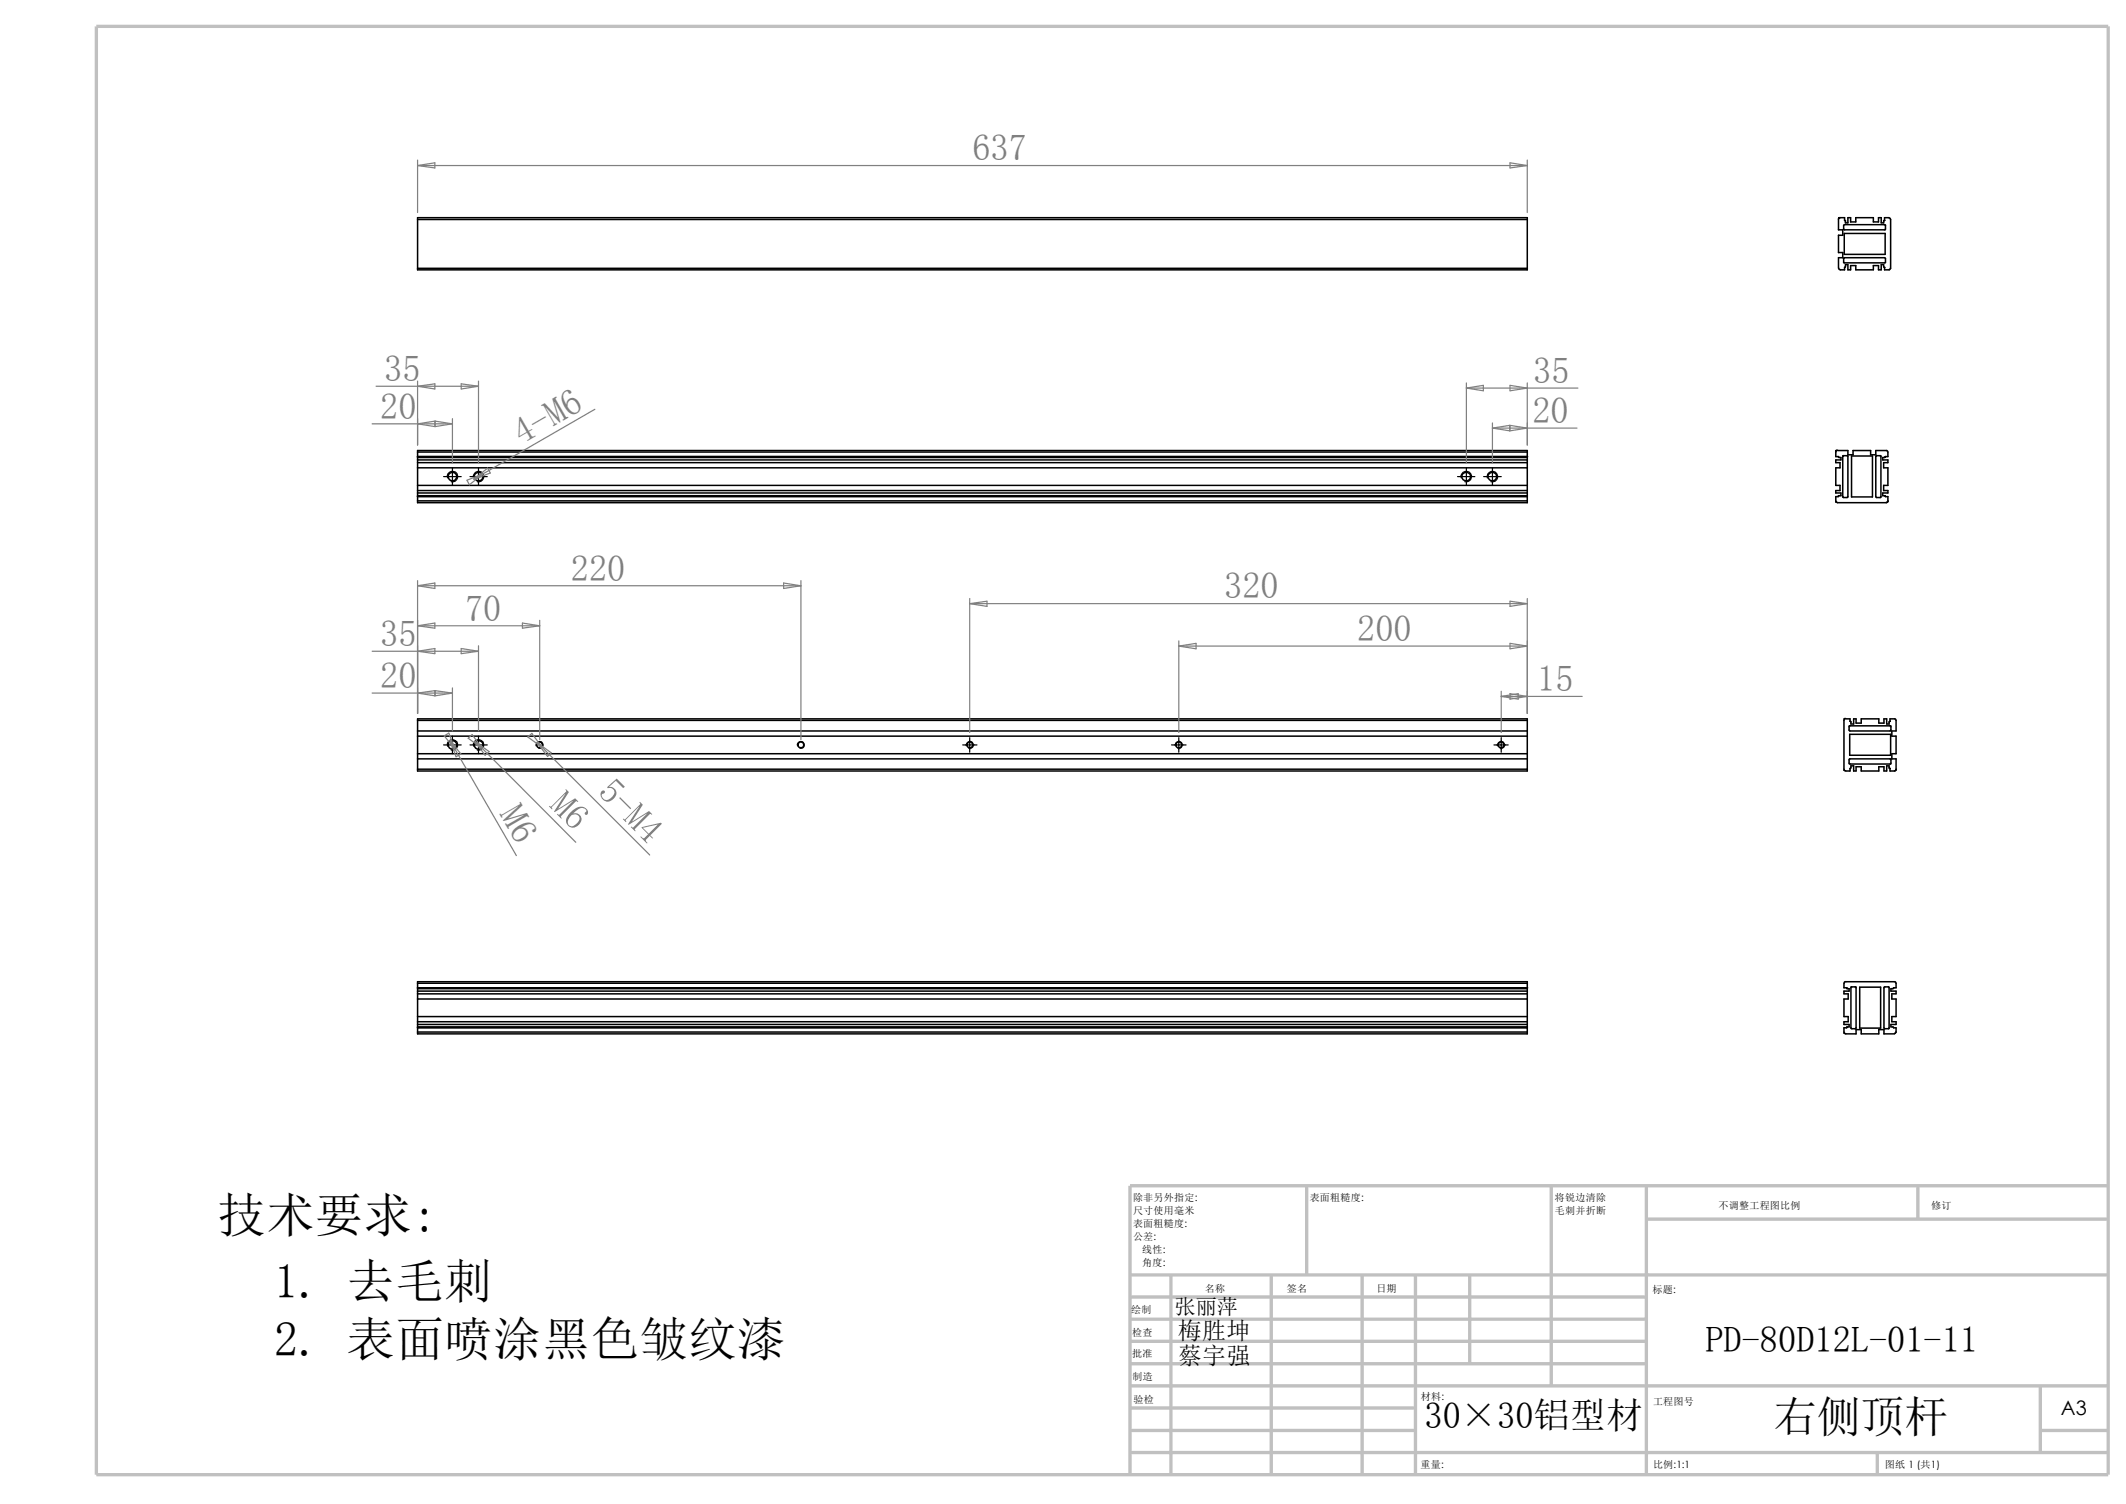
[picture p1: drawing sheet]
<svg xmlns="http://www.w3.org/2000/svg" width="297mm" height="210mm" viewBox="0 0 297 210" stroke-linecap="round" stroke-linejoin="round" font-family="sans-serif">
<g fill="none" stroke="#c0c0c0" stroke-width=".47">
<path d="M13.5 3.7h281v202.2h-281zM157.9 178h136.6M163.6 178v27.9M177.6 178v27.9M182.5 165.6v12.4M190.3 178v27.9M197.7 178v27.9M205.3 178v12.4M216.7 165.6v27.9M230 165.6v40.3M230 170.2h64.5M267.9 165.6v4.6"/>
<path d="M294.5 165.6h-136.6v40.3M157.9 190.4h72.1M157.9 187.3h72.1M157.9 184.2h72.1M157.9 181.1h72.1M157.9 199.7h39.8M157.9 196.6h39.8M157.9 193.5h136.6M285 199.7h9.5M285 193.5v9.3M157.9 202.8h136.6M262.3 202.8v3.1"/>
</g>
<g fill="none" stroke="#000" stroke-width=".21">
<path d="M58.3 30.6v-.2h155.1v.2M58.3 37.5v.2h155.1v-.2M58.3 30.6h155.1M58.3 37.5h155.1M58.3 30.6v6.9M213.4 30.6v6.9M257.6 31.5v-.1h5.7h.1v.6l-5.8 .1zM257.6 36h5.7l.1 .1v.6h-5.8zM257.6 32.6h5.8v2.9h-5.8zM263.3 37.3h-.2v-.3h-.3v.7h-.4v-.6h-.7v.6h-2.5v-.6h-.7v.6h-.4v-.7h-.3l-.1 .7h-.6l-.2-.2M263.3 30.8h-.2v.3h-.3v-.7h-.4v.6h-.7v-.6h-2.5v.6h-.7v-.6h-.4v.7h-.3l-.1-.7h-.8l-.1 .1v1.6h.6v.8h-.6v2.4h.6v.7h-.6v1.5M263.3 37.3h.1"/>
<path d="M263.3 30.8h.1M263.9 30.4l.2 .2v6.9l-.2 .2h-.6v-.4M263.9 30.4h-.6v.4M58.3 63.1v-.2h155.1v.2M58.3 69.9v.3h155.1v-.3M58.3 63.8v.1M58.3 69.2v.1M58.3 63.1v.7M58.3 63.9v5.3M58.3 69.3v.6M58.3 63.1h155.1M58.3 63.8h155.1"/>
<path d="M58.3 64.2h155.1M58.3 64.6h155.1M58.3 65.3h155.1M58.3 67.8h155.1M58.3 68.8h155.1M58.3 68.5h155.1M58.3 69.9h155.1M58.3 69.3h155.1M58.3 63.9h155.1M58.3 69.2h155.1M213.4 63.1v.8M213.4 69.2v.1"/>
<path d="M213.4 63.9v5.3M213.4 69.3v.6M256.7 62.9h1.4v.6h.8v-.6h2.4v.6h.7v-.6h1.6l.1 .2v.7l-.7 .1v.3h.7v.4h-.6v.7h.6v2.5h-.6v.7h.6v.3h-.7v.4l.7 .1v.6M256.7 62.9h-.2v.9h.3M256.8 63.8l.1 .1h.3v.3h-.7v.4h.5v.7h-.5v2.5h.5v.7h-.5v.3h.7v.4l-.7 .1v.8l7 .1 .3-.3M257.5 63.6l.6 .1v5.7v.1l-.7-.1zM258.7 63.7h2.9v5.7h-2.9zM262.1 63.6l.7 .1-.1 5.8h-.6l-.1-.1zM58.3 100.6v-.2h155.1v.2M58.3 107.4v.3h155.1v-.3M58.3 100.6v6.8M58.3 100.6h155.1"/>
<path d="M58.3 102.1h155.1M58.3 102.8h155.1M58.3 105.2h155.1M58.3 106h155.1M58.3 107.4h155.1M213.4 100.6v6.8M257.9 100.4h.5l.2 .7h.4v-.7h.3v.6h.7v-.6h2.5v.6h.7v-.6h.4v.7h.3v-.3l.1-.1M257.9 100.3l-.3 .1v7.1l.3 .2h.5l.2-.8h.4v.8h.3v-.6h.7v.6h2.5v-.6h.7v.6h.4v-.8h.3v.3l.1 .1M258.3 101.4l5.8-.1 .1 .7-5.8 .1-.1-.1zM258.4 106h5.7l.1 .6-5.8 .1zM258.4 102.5h5.7v3h-5.7zM264 100.7v-.3h.8l.1 .2v1.5h-.6v.7h.6v2.4h-.6v.8h.6v1.4"/>
<path d="M264 107.3v.4h.7l.2-.3M264 100.7h.1M264 107.3h.1M58.3 137.3v-.2h155.1v.2M58.3 137.9v.1M58.3 137.3v.6M58.3 138v5.4M58.3 137.3h155.1M58.3 137.9h155.1M58.3 138.4h155.1M58.3 138.8h155.1M58.3 139.5h155.1"/>
<path d="M58.3 138h155.1M213.4 137.3v.7M213.4 138v5.4M257.6 137.3v.6h.4M257.6 137.3l.1-.2h7.1l.1 .2v.6l-.7 .1v.4h.7v.4h-.6v.7h.6v2.4h-.6v.8h.6v.3h-.7v.4l.7 .1v.6l-.2 .2M258 137.9v.1h.3v.4h-.7v.4h.6v.7h-.6v2.4h.6v.8h-.6v.3h.7v.4l-.7 .1v.7l.1 .1 1.6 .1v-.6h.7v.6h2.5v-.6h.7v.6h1.5M258.6 137.8h.7v5.8h-.1h-.6zM259.8 137.8h2.9v5.8h-2.9zM263.2 137.8h.7v5.8h-.6h-.1zM58.3 144.1v.3h155.1v-.3M58.3 143.4v.1M58.3 143.5v.6"/>
<path d="M58.3 141.9h155.1M58.3 143h155.1M58.3 142.7h155.1M58.3 143.5h155.1M58.3 144.1h155.1M58.3 143.4h155.1M213.4 143.4v.1M213.4 143.5v.6"/>
<circle cx="63.2" cy="66.5" r=".6"/>
<circle cx="66.9" cy="66.5" r=".61"/>
<circle cx="204.8" cy="66.5" r=".61"/>
<circle cx="208.5" cy="66.5" r=".6"/>
<circle cx="63.2" cy="104" r=".6"/>
<circle cx="66.9" cy="104" r=".61"/>
<circle cx="75.4" cy="104" r=".4"/>
<circle cx="111.9" cy="104" r=".42"/>
<circle cx="135.5" cy="104" r=".4"/>
<circle cx="164.7" cy="104" r=".4"/>
<circle cx="209.7" cy="104" r=".4"/>
</g>
<g fill="none" stroke="#808080" stroke-width=".17">
<path d="M58.3 22.4v7.3M58.3 23.1h155.1M58.3 23.1l2.4-.4v.8zM210.9 22.7l2.5 .4-2.5 .4zM213.4 22.4v7.3M52 59.2h11.2M52.5 53.9h14.3M58.3 53.2v8.9M58.3 53.9l2.4-.3v.7zM58.3 59.2l2.4-.4v.8zM60.8 58.8l2.4 .4-2.4 .4zM63.2 58.5v6.1"/>
<path d="M64.4 53.6l2.4 .3-2.4 .4zM66.8 53.2v11.4M83.1 57.1l-15.6 9.1M204.9 53.5v11.1M204.9 54.2l2.3-.4v.8zM204.9 54.2h15.5M208.5 59.8l2.4-.4v.8zM208.5 59.8h11.8M208.5 59.1v5.5M210.9 53.8l2.5 .4-2.5 .4zM210.9 59.4l2.5 .4-2.5 .4zM213.4 53.5v8.6"/>
<path d="M65.2 67.1l2.3-.9-1.9 1.5zM66.2 66.9l1.9-1.5 .4 .6zM67.5 66.2l-1.3 .7M52 96.8h11.2M52 90.9h14.8M58.3 81.1v18.5M58.3 81.8l2.4-.4v.8zM58.3 87.4l2.4-.4v.7zM58.3 90.9l2.4-.3v.7zM58.3 96.8l2.4-.4v.8zM58.3 87.4h17.1M58.3 81.8h53.6"/>
<path d="M60.8 96.4l2.4 .4-2.4 .4zM63.2 96.1v6M64.4 90.6l2.4 .3-2.4 .4zM66.8 90.2v11.9M73 87l2.4 .4-2.4 .3zM75.4 86.6v16.7M109.5 81.4l2.4 .4-2.4 .4zM111.9 81.1v22.2M135.5 83.6v18.7M135.5 84.3h77.9M135.5 84.3l2.4-.4v.8zM164.7 89.5v12.8"/>
<path d="M164.7 90.2h48.7M164.7 90.2l2.4-.4v.8zM209.7 96.5v5.8M209.7 97.2h11.3M209.7 97.2l2.4-.3v.7zM210.9 83.9l2.5 .4-2.5 .4zM210.9 89.8l2.5 .4-2.5 .4zM210.9 96.9l2.5 .3-2.5 .4zM213.4 83.6v16M62.1 102.7l.6-.3 .9 2.2zM62.9 103.4l.7 1.2M62.9 103.4l1.5 1.9-.7 .4z"/>
<path d="M63.6 104.6l8.5 14.9M65.4 103.1l.6-.5 1.4 1.9zM66.3 103.5l1.1 1M66.3 103.5l2 1.4-.5 .6zM67.4 104.5l13 13.1M73.7 102.9l.6-.5 1.4 2zM75 103.7l2 1.4-.5 .5zM75 103.7l.7 .7M75.7 104.4l15.1 15"/>
</g>
<g fill="none" stroke="#000" stroke-width=".17">
<path d="M62 66.5h2.4M62.5 66.7a.74 .74 0 0 1 .7-.9 .74 .74 0 0 1 .8 .8 .74 .74 0 0 1-1 .7M63.2 65.3v2.5M65.7 66.5h2.4M66.2 66.7a.74 .74 0 0 1 .7-.9 .74 .74 0 0 1 .7 .8 .74 .74 0 0 1-.9 .7M66.8 65.3v2.5M203.6 66.5h2.4M204.1 66.7a.74 .74 0 0 1 .7-.9 .74 .74 0 0 1 .8 .8 .74 .74 0 0 1-1 .7M204.9 65.3v2.5M207.3 66.5h2.4M207.8 66.7a.74 .74 0 0 1 .7-.9 .74 .74 0 0 1 .7 .8 .74 .74 0 0 1-.9 .7M208.5 65.3v2.5"/>
<path d="M62 104h2.4M62.5 104.2a.73 .73 0 0 1 .7-.9 .73 .73 0 0 1 .8 .8 .73 .73 0 0 1-1 .6M63.2 102.8v2.4M65.7 104h2.4M66.2 104.2a.73 .73 0 0 1 .6-.9 .73 .73 0 0 1 .8 .8 .73 .73 0 0 1-.9 .6M66.8 102.8v2.4M74.9 104.1a.5 .5 0 0 1 .4-.6 .5 .5 0 0 1 .6 .5 .5 .5 0 0 1-.6 .5M111.4 104.1a.49 .49 0 0 1 .4-.6 .49 .49 0 0 1 .6 .6 .49 .49 0 0 1-.6 .4M134.5 104h2M135 104.1a.5 .5 0 0 1 .4-.6 .5 .5 0 0 1 .6 .5 .5 .5 0 0 1-.7 .5M135.5 103v2M163.7 104h2"/>
<path d="M164.2 104.1a.49 .49 0 0 1 .4-.6 .49 .49 0 0 1 .6 .6 .49 .49 0 0 1-.7 .4M164.7 103v2M208.7 104h2M209.2 104.1a.5 .5 0 0 1 .4-.6 .5 .5 0 0 1 .6 .5 .5 .5 0 0 1-.6 .5M209.7 103v2"/>
</g>
<g font-size="6.7">
<text x="30.4" y="172">技术要求:</text>
<text x="38.3" y="181.3">1. 去毛刺</text>
<text x="38.3" y="189.4">2. 表面喷涂黑色皱纹漆</text>
</g>
<text font-size="6.1" x="247.8" y="199.9">右侧顶杆</text>
<g font-size="5.1" fill="#808080">
<text x="135.8" y="22.4">637</text>
<text x="53.7" y="53.2">35</text>
<text x="214.2" y="53.5">35</text>
<text x="53.1" y="58.5">20</text>
<text x="214.1" y="59.1">20</text>
<text x="72.9" y="62.1" transform="rotate(-30 72.9 62.1)">4-M6</text>
<text x="79.8" y="81.1">220</text>
<text x="171" y="83.6">320</text>
<text x="65" y="86.7">70</text>
<text x="189.6" y="89.5">200</text>
<text x="53.1" y="90.2">35</text>
<text x="53.1" y="96.1">20</text>
<text x="214.8" y="96.5">15</text>
<text x="69.7" y="113.7" transform="rotate(60 69.7 113.7)">M6</text>
<text x="76.6" y="112.6" transform="rotate(45 76.6 112.6)">M6</text>
<text x="83.3" y="110.8" transform="rotate(45 83.3 110.8)">5-M4</text>
</g>
<g font-size="5.1">
<text x="238.2" y="188.8">PD-80D12L-01-11</text>
<text x="199" y="199.4">30×30铝型材</text>
</g>
<g font-size="3.3">
<text x="164.5" y="187">梅胜坤</text>
<text x="164.5" y="190.5">蔡宇强</text>
</g>
<text font-size="3" x="164.1" y="183.5">张丽萍</text>
<text font-size="2.8" x="287.9" y="197.6">A3</text>
<g font-size="1.4">
<text x="158.3" y="167.7">除非另外指定:</text>
<text x="183" y="167.7">表面粗糙度:</text>
<text x="217.2" y="167.6">将锐边清除</text>
<text x="158.3" y="169.5">尺寸使用毫米</text>
<text x="158.3" y="171.4">表面粗糙度:</text>
<text x="158.3" y="173.2">公差:</text>
<text x="217.2" y="169.5">毛刺并折断</text>
<text x="240.1" y="168.7">不调整工程图比例</text>
<text x="269.8" y="168.9">修订</text>
<text x="159.6" y="176.8">角度:</text>
<text x="159.6" y="175">线性:</text>
<text x="158" y="183.4">绘制</text>
<text x="168.3" y="180.4">名称</text>
<text x="179.8" y="180.4">签名</text>
<text x="192.3" y="180.4">日期</text>
<text x="230.8" y="180.6">标题:</text>
<text x="158.2" y="189.5">批准</text>
<text x="158.2" y="186.5">检查</text>
<text x="158.2" y="192.7">制造</text>
<text x="158.4" y="195.9">验检</text>
<text x="198.5" y="195.4">材料:</text>
<text x="230.9" y="196.2">工程图号</text>
<text x="198.5" y="204.9">重量:</text>
<text x="230.9" y="204.9">比例:1:1</text>
<text x="263.3" y="204.9">图纸 1 (共1)</text>
</g>
</svg>
